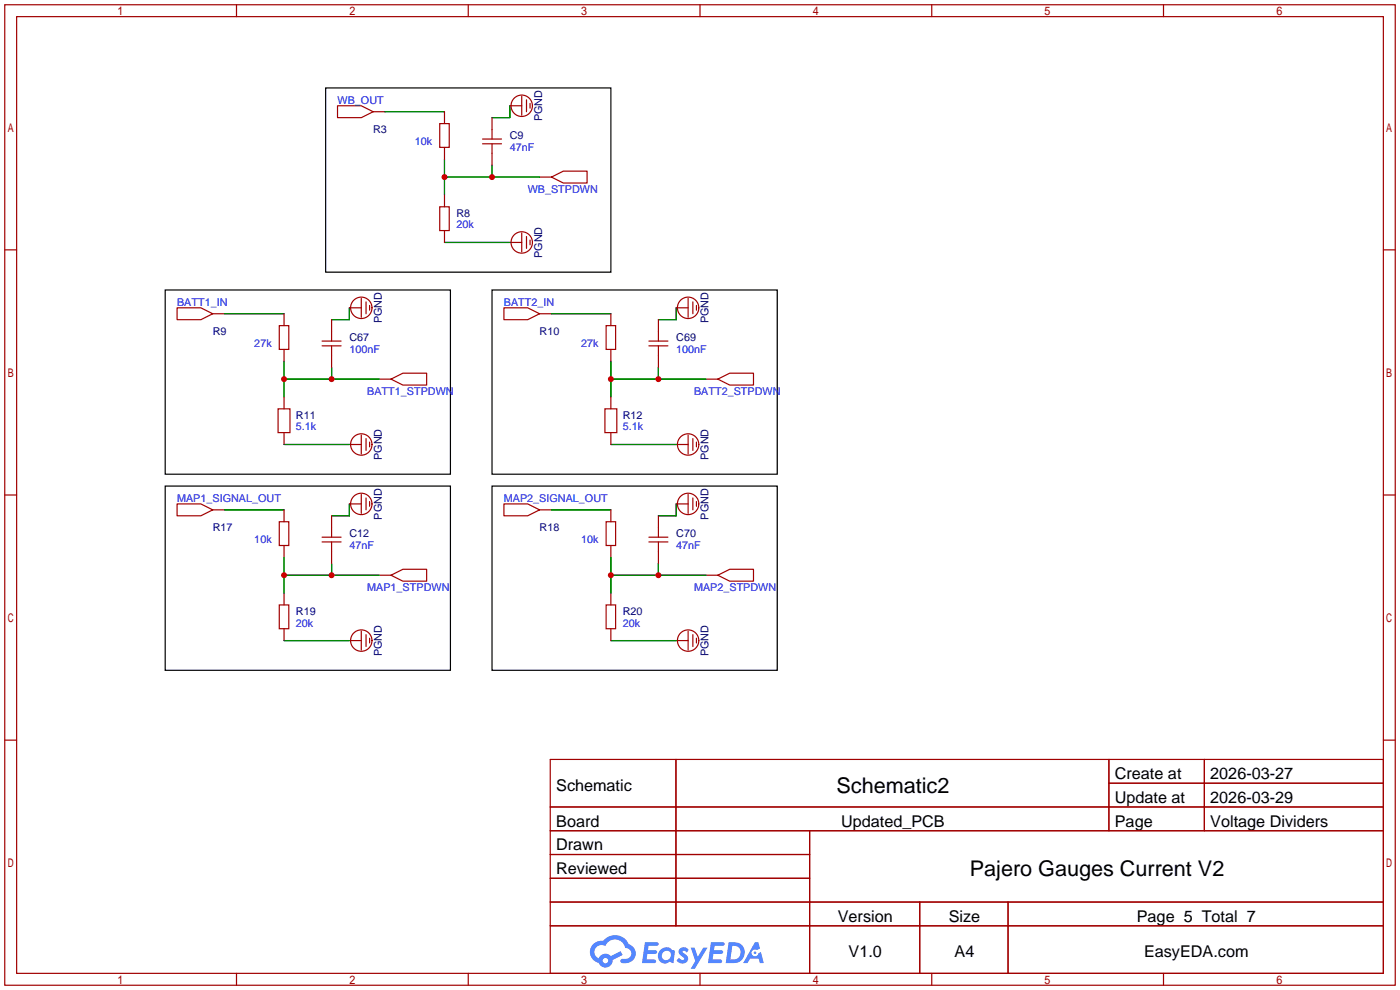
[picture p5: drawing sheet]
<svg xmlns="http://www.w3.org/2000/svg" width="299mm" height="212mm" viewBox="0 0 299 212" stroke-linecap="round" stroke-linejoin="round" font-family="sans-serif">
<g fill="none" stroke="#a10000" stroke-width=".25">
<path d="M1 1h297.2v209.6h-297.2zM3.6 3.6h292.1v204.4h-292.1zM50.5 1v2.6M100.1 1v2.6M149.6 1v2.6M199.1 1v2.6M248.7 1v2.6M1 53.4h2.6M295.7 53.4h2.5M1 105.8h2.6M295.7 105.8h2.5M1 158.2h2.6"/>
<path d="M295.7 158.2h2.5M117.6 162.3h178.1v45.7h-178.1zM117.6 172.5h178.1M117.6 177.5h178.1M144.5 162.3v35.6M173 177.5v30.5M237 162.3v15.2M237 167.4h58.7M257.4 162.3v15.2M117.6 182.6h55.4M117.6 192.8h178.1M117.6 187.7h55.4"/>
<path d="M117.6 197.9h178.1M196.6 192.8v15.2M215.4 192.8v15.2M50.5 208v2.6M100.1 208v2.6M149.6 208v2.6M199.1 208v2.6M248.7 208v2.6"/>
</g>
<g fill="#5487ff">
<path d="M145.3 202.7a1.3 1.3 0 0 1 1.9 .3l-.4 .6a.54 .54 0 0 0-.9-.2l.1 .2a1.34 1.34 0 0 1 .9 1.8 1.47 1.47 0 0 1-2.3-.1l.5-.6 .8 .5a.31 .31 0 0 0 .4-.3 .31 .31 0 0 0-.3-.4 1.12 1.12 0 0 1-.7-1.8z"/>
<path d="M147.6 202.5h.9l.6 2 1.2-2h.9l-2.7 4.6h-.9l1-1.7z"/>
<path d="M137.8 201.4h1.7a1.31 1.31 0 0 1 1.2 .2 .4 .4 0 0 1-.3 .5l-1.8 .1-.1 .9h1.6a.4 .4 0 0 1 .4 .4 .4 .4 0 0 1-.5 .4h-1.6l-.2 1.2h1.4a.46 .46 0 0 1 .5 0 .46 .46 0 0 1 .1 .5l-.4 .2h-2.6z"/>
<path d="M151.9 201.4h1.7a1.32 1.32 0 0 1 1.2 .2 .39 .39 0 0 1-.3 .5l-1.8 .1-.1 .9h1.6a.4 .4 0 0 1 .4 .4 .4 .4 0 0 1-.4 .4h-1.7l-.2 1.2h1.4a.46 .46 0 0 1 .5 0 .46 .46 0 0 1 .1 .5l-.4 .2h-2.6z"/>
<path d="M161.3 201.4h.8l.3 1.3-.6 .4a.75 .75 0 0 0-1.1 .3 .75 .75 0 0 0 .5 1 .75 .75 0 0 0 .9-.7l.5-.2 .6 2.3h-.8l-.3-.9h-1.8l-.5 .9h-1z"/>
<path d="M155.7 201.4l-.6 4.4h1.5a2.27 2.27 0 0 0 2.6-2.2 2.27 2.27 0 0 0-2.7-2.2zM156.5 202.1a1.5 1.5 0 0 1 1.8 1.6 1.5 1.5 0 0 1-1.9 1.4h-.3z"/>
<path d="M141.2 203a1.6 1.6 0 0 0-.3 2.3 1.6 1.6 0 0 0 2.3 .2l.7 .3 .3-2.4-.1-.3-.5-.1a1.58 1.58 0 0 0-2.4 0zM141.8 203.5a.98 .98 0 0 1 1.6 .4 .98 .98 0 0 1-1.1 1.3 .94 .94 0 0 1-.9-.7 .94 .94 0 0 1 .4-1z"/>
<path d="M126.8 201.8a2.37 2.37 0 0 0 1.1 4 1.54 1.54 0 0 0 1.8 1 1.54 1.54 0 0 0 1.2-1.6l2.2-1.1-.5-.8-2 1a1.57 1.57 0 0 0-2.7 .5 1.5 1.5 0 0 1-.7-2.1 1.5 1.5 0 0 1 2.2-.5 2.23 2.23 0 0 1 2.3-1.4 2.23 2.23 0 0 1 2 1.8 1.16 1.16 0 0 1 1.2 1.1 1.16 1.16 0 0 1-1.1 1.2h-.7a.47 .47 0 0 0-.5 .4 .47 .47 0 0 0 .4 .5 2.17 2.17 0 0 0 2.5-.9 2.17 2.17 0 0 0-.3-2.7l-.8-.4a3.2 3.2 0 0 0-5.5-.7l-1.1 .1zM128.8 205.3a.6 .6 0 0 1 1.2 0 .6 .6 0 0 1-1.2 0z"/>
<circle cx="161.4" cy="203.6" r=".28"/>
</g>
<path d="M69.6 18.8h61v39.4h-61zM35.3 62h61v39.3h-61zM105.2 62h60.9v39.3h-60.9zM35.3 103.9h61v39.4h-61zM105.2 103.9h60.9v39.4h-60.9z" fill="none" stroke="#000" stroke-width=".25"/>
<g fill="none" stroke="#a10000" stroke-width=".25">
<path d="M72.1 22.6h5.1l2.6 1.3-2.6 1.2h-5.1zM79.8 23.9h2.5M94 26.4h2v5.1h-2zM95 23.9v2.5M95 31.5v2.5M103.1 29.7h4.1M103.1 30.7h4.1M105.2 25.1v4.6M105.2 30.7v4.6M109 22.6h2.5M111.5 20.6v4M112.5 21.3v2.6"/>
<path d="M113.3 22.1v1M115.3 37.8h2.6M117.9 37.8l2.5-1.2h5.1v2.5h-5.1zM94 44.2h2v5.1h-2zM95 41.7v2.5M95 49.3v2.5M109 51.8h2.5M111.5 49.8v4M112.5 50.5v2.6M113.3 51.3v1M37.8 65.8h5.1l2.6 1.3-2.6 1.2h-5.1zM45.5 67.1h2.5"/>
<path d="M59.7 69.6h2v5.1h-2zM60.7 67.1v2.5M60.7 74.7v2.5M68.8 73.9h4.1M68.8 72.9h4.1M70.9 68.3v4.6M70.9 73.9v4.6M74.7 65.8h2.5M77.2 63.8v4M78.2 64.5v2.6M79 65.3v1M107.7 65.8h5.1l2.5 1.3-2.5 1.2h-5.1z"/>
<path d="M115.3 67.1h2.6M129.5 69.6h2.1v5.1h-2.1zM130.6 67.1v2.5M130.6 74.7v2.5M138.7 73.9h4M138.7 72.9h4M140.7 68.3v4.6M140.7 73.9v4.6M144.5 65.8h2.6M147.1 63.8v4M148.1 64.5v2.6M148.8 65.3v1"/>
<path d="M59.4 87.4h2.6v5.1h-2.6zM60.7 84.8v2.6M60.7 92.5v2.5M74.7 95h2.5M77.2 93v4M78.2 93.7v2.6M79 94.5v1M81 81h2.6M83.6 81l2.5-1.2h5.1v2.5h-5.1zM129.3 87.4h2.5v5.1h-2.5zM130.6 84.8v2.6M130.6 92.5v2.5"/>
<path d="M144.5 95h2.6M147.1 93v4M148.1 93.7v2.6M148.8 94.5v1M150.9 81h2.5M153.4 81l2.6-1.2h5v2.5h-5zM37.8 107.7h5.1l2.6 1.3-2.6 1.2h-5.1zM45.5 109h2.5M59.7 111.5h2v5.1h-2zM60.7 109v2.5M60.7 116.6v2.5M68.8 114.8h4.1"/>
<path d="M68.8 115.8h4.1M70.9 110.2v4.6M70.9 115.8v4.6M74.7 107.7h2.5M77.2 105.7v4M78.2 106.4v2.6M79 107.2v1M107.7 107.7h5.1l2.5 1.3-2.5 1.2h-5.1zM115.3 109h2.6M129.5 111.5h2.1v5.1h-2.1zM130.6 109v2.5M130.6 116.6v2.5"/>
<path d="M138.7 114.8h4M138.7 115.8h4M140.7 110.2v4.6M140.7 115.8v4.6M144.5 107.7h2.6M147.1 105.7v4M148.1 106.4v2.6M148.8 107.2v1M59.7 129.3h2v5.1h-2zM60.7 126.7v2.6M60.7 134.4v2.5M74.7 136.9h2.5"/>
<path d="M77.2 134.9v4M78.2 135.6v2.6M79 136.4v1M81 122.9h2.6M83.6 122.9l2.5-1.2h5.1v2.5h-5.1zM129.5 129.3h2.1v5.1h-2.1zM130.6 126.7v2.6M130.6 134.4v2.5M144.5 136.9h2.6M147.1 134.9v4M148.1 135.6v2.6M148.8 136.4v1"/>
<path d="M150.9 122.9h2.5M153.4 122.9l2.6-1.2h5v2.5h-5z"/>
<circle cx="111.5" cy="22.6" r="2.29"/>
<circle cx="111.5" cy="51.8" r="2.29"/>
<circle cx="77.2" cy="65.8" r="2.29"/>
<circle cx="147.1" cy="65.8" r="2.29"/>
<circle cx="77.2" cy="95" r="2.29"/>
<circle cx="147.1" cy="95" r="2.29"/>
<circle cx="77.2" cy="107.7" r="2.29"/>
<circle cx="147.1" cy="107.7" r="2.29"/>
<circle cx="77.2" cy="136.9" r="2.29"/>
<circle cx="147.1" cy="136.9" r="2.29"/>
</g>
<g fill="none" stroke="#008700" stroke-width=".25">
<path d="M82.3 23.9h12.7M95 34v7.7M95 37.8h20.3M105.2 35.3v2.5M109 22.6v2.5h-3.8M95 51.8h14M48 67.1h12.7M60.7 77.2v7.6M70.9 78.5v2.5M74.7 65.8v2.5h-3.8M117.9 67.1h12.7M130.6 77.2v7.6"/>
<path d="M140.7 78.5v2.5M144.5 65.8v2.5h-3.8M60.7 95h14M60.7 81h20.3M130.6 95h13.9M130.6 81h20.3M48 109h12.7M60.7 119.1v7.6M74.7 107.7v2.5h-3.8M117.9 109h12.7M130.6 119.1v7.6M144.5 107.7v2.5h-3.8"/>
<path d="M60.7 136.9h14M60.7 122.9h20.3M70.9 120.4v2.5M130.6 136.9h13.9M130.6 122.9h20.3M140.7 120.4v2.5"/>
</g>
<g fill="#c00">
<circle cx="60.7" cy="122.9" r=".63"/>
<circle cx="70.9" cy="122.9" r=".63"/>
<circle cx="130.6" cy="122.9" r=".63"/>
<circle cx="140.7" cy="122.9" r=".63"/>
<circle cx="130.6" cy="81" r=".63"/>
<circle cx="140.7" cy="81" r=".63"/>
<circle cx="60.7" cy="81" r=".63"/>
<circle cx="70.9" cy="81" r=".63"/>
<circle cx="95" cy="37.8" r=".63"/>
<circle cx="105.2" cy="37.8" r=".63"/>
</g>
<g font-size="4.6">
<text x="178.8" y="169.4">Schematic2</text>
<text x="207.3" y="187.2">Pajero Gauges Current V2</text>
</g>
<g font-size="3.5">
<text x="238.3" y="166.5">Create at</text>
<text x="258.7" y="166.5">2026-03-27</text>
<text x="118.9" y="169.1">Schematic</text>
<text x="238.3" y="171.6">Update at</text>
<text x="258.7" y="171.6">2026-03-29</text>
<text x="118.9" y="176.7">Board</text>
<text x="179.8" y="176.7">Updated_PCB</text>
<text x="238.3" y="176.7">Page</text>
<text x="258.7" y="176.7">Voltage Dividers</text>
<text x="118.9" y="181.8">Drawn</text>
<text x="118.9" y="186.8">Reviewed</text>
<text x="179.1" y="197">Version</text>
<text x="202.8" y="197">Size</text>
<text x="243" y="197">Page 5 Total 7</text>
<text x="181.4" y="204.6">V1.0</text>
<text x="204" y="204.6">A4</text>
<text x="244.5" y="204.6">EasyEDA.com</text>
</g>
<g font-size="2.3" fill="#00f">
<text x="72.1" y="22.1">WB_OUT</text>
<text x="88.6" y="31">10k</text>
<text x="109" y="32.3">47nF</text>
<text x="112.8" y="41.2">WB_STPDWN</text>
<text x="97.5" y="48.8">20k</text>
<text x="37.8" y="65.3">BATT1_IN</text>
<text x="107.7" y="65.3">BATT2_IN</text>
<text x="54.4" y="74.2">27k</text>
<text x="74.7" y="75.5">100nF</text>
<text x="124.2" y="74.2">27k</text>
<text x="144.5" y="75.5">100nF</text>
<text x="78.5" y="84.4">BATT1_STPDWN</text>
<text x="148.3" y="84.4">BATT2_STPDWN</text>
<text x="63.2" y="92">5.1k</text>
<text x="133.1" y="92">5.1k</text>
<text x="37.8" y="107.2">MAP1_SIGNAL_OUT</text>
<text x="107.7" y="107.2">MAP2_SIGNAL_OUT</text>
<text x="54.4" y="116.1">10k</text>
<text x="74.7" y="117.4">47nF</text>
<text x="124.2" y="116.1">10k</text>
<text x="144.5" y="117.4">47nF</text>
<text x="78.5" y="126.3">MAP1_STPDWN</text>
<text x="148.3" y="126.3">MAP2_STPDWN</text>
<text x="63.2" y="133.9">20k</text>
<text x="133.1" y="133.9">20k</text>
</g>
<g font-size="2.3" fill="#000080">
<text x="79.8" y="28.5">R3</text>
<text x="109" y="29.8">C9</text>
<text x="115.9" y="25.9" transform="rotate(-90 115.9 25.9)">PGND</text>
<text x="97.5" y="46.3">R8</text>
<text x="115.9" y="55.1" transform="rotate(-90 115.9 55.1)">PGND</text>
<text x="45.5" y="71.7">R9</text>
<text x="81.6" y="69.1" transform="rotate(-90 81.6 69.1)">PGND</text>
<text x="115.3" y="71.7">R10</text>
<text x="151.4" y="69.1" transform="rotate(-90 151.4 69.1)">PGND</text>
<text x="74.7" y="72.9">C67</text>
<text x="144.5" y="72.9">C69</text>
<text x="63.2" y="89.5">R11</text>
<text x="133.1" y="89.5">R12</text>
<text x="81.6" y="98.3" transform="rotate(-90 81.6 98.3)">PGND</text>
<text x="151.4" y="98.3" transform="rotate(-90 151.4 98.3)">PGND</text>
<text x="45.5" y="113.6">R17</text>
<text x="81.6" y="111" transform="rotate(-90 81.6 111)">PGND</text>
<text x="115.3" y="113.6">R18</text>
<text x="151.4" y="111" transform="rotate(-90 151.4 111)">PGND</text>
<text x="74.7" y="114.9">C12</text>
<text x="144.5" y="114.9">C70</text>
<text x="63.2" y="131.4">R19</text>
<text x="133.1" y="131.4">R20</text>
<text x="81.6" y="140.2" transform="rotate(-90 81.6 140.2)">PGND</text>
<text x="151.4" y="140.2" transform="rotate(-90 151.4 140.2)">PGND</text>
</g>
</svg>
